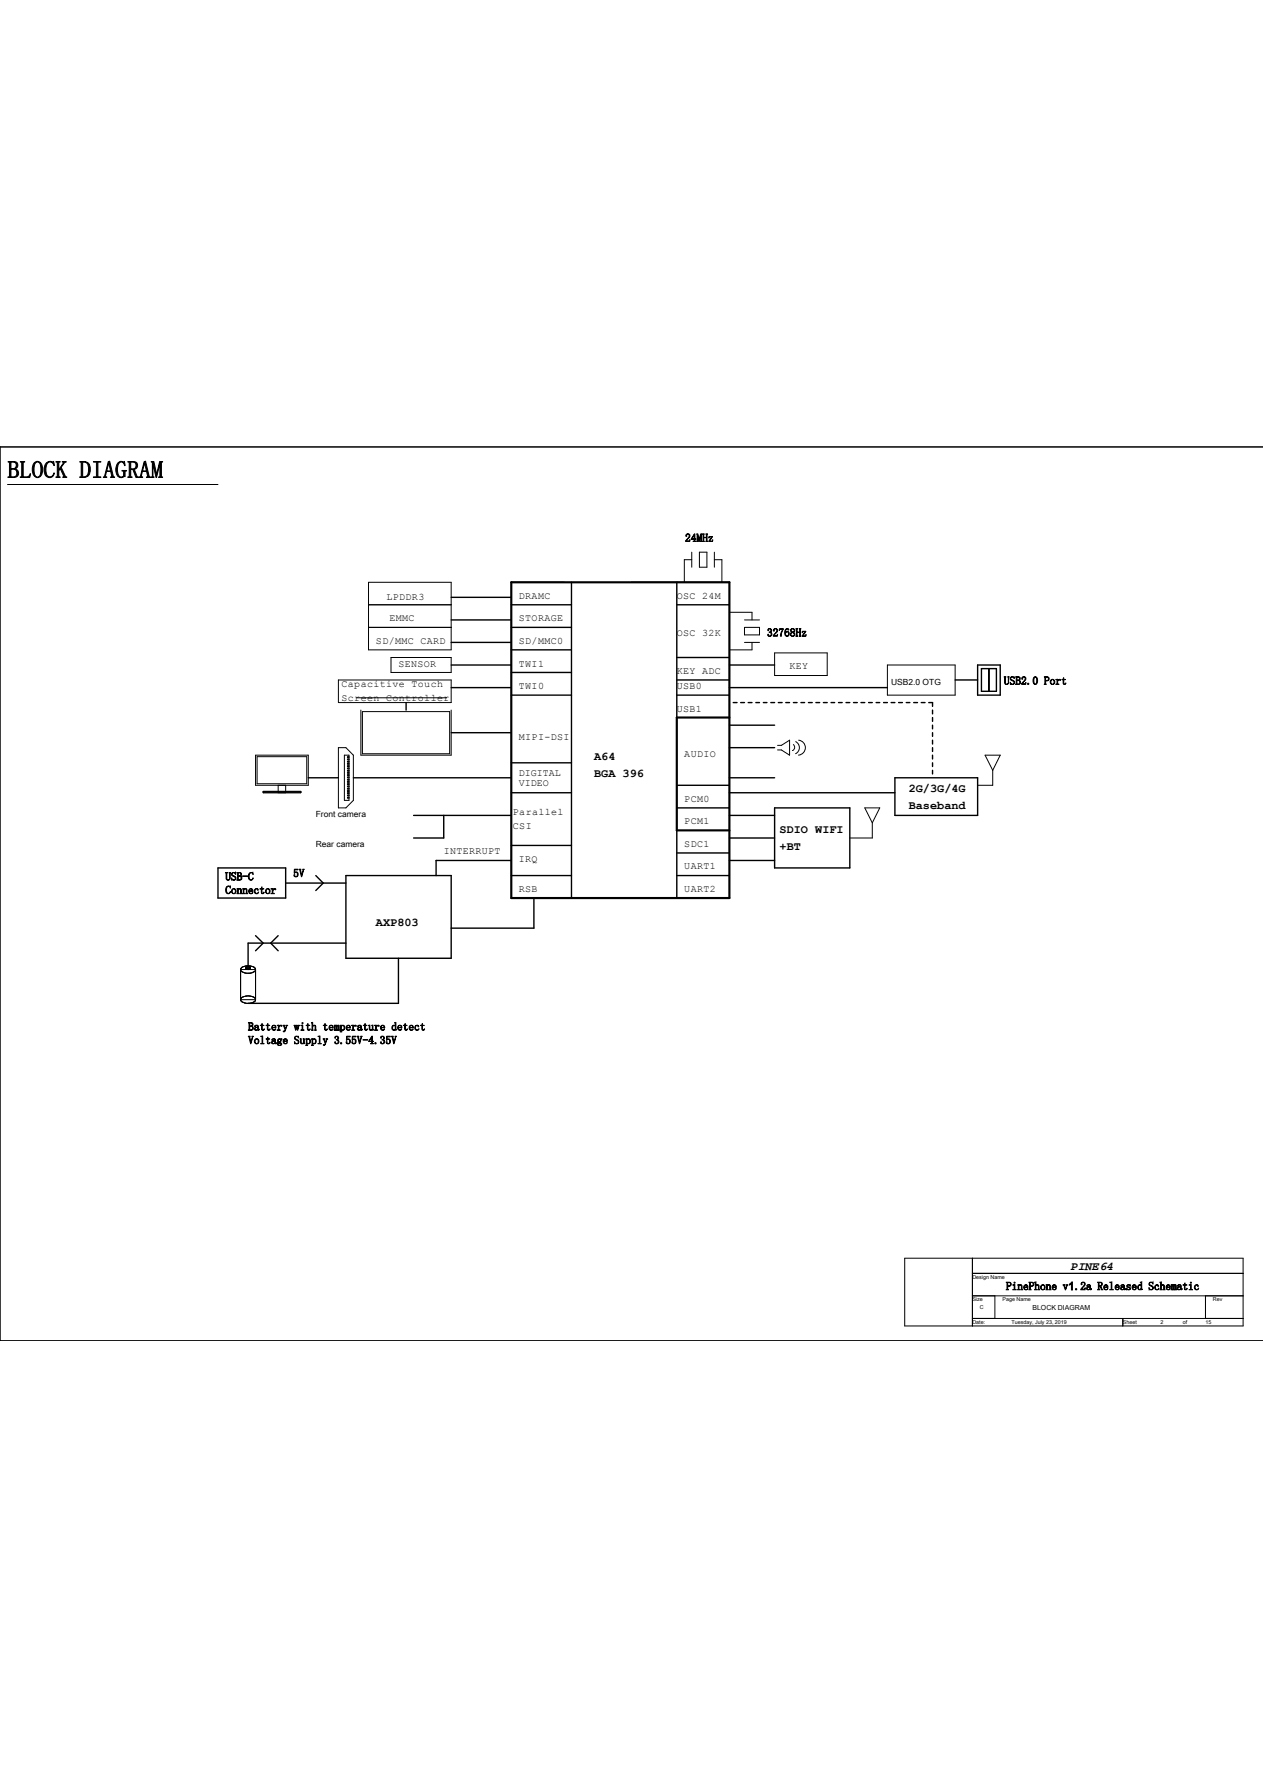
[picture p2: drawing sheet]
<svg xmlns="http://www.w3.org/2000/svg" width="210mm" height="297mm" viewBox="0 0 210 297" stroke-linecap="round" stroke-linejoin="round" font-family="sans-serif">
<g fill="none" stroke="#000" stroke-width=".17">
<path d="M210 74.3h-210v148.5M1.2 80.5h35M61.2 96.8h13.8v11.2h-13.8zM115 93h-1.3v3.8M115 91.8v2.5M116.2 91.8h1.3v2.5h-1.3zM118.7 93h1.3v3.8M118.7 91.8v2.5M56.2 113h18.8v3.8h-18.8zM59.3 116h15M60 118v7.5h15v-7.5M60.2 118.3h14.5v7h-14.5z"/>
<path d="M61.2 100.5h13.8M61.2 104.3h13.8M65 109.3h10v2.5h-10zM121.2 101.8h3.8v1.2M123.7 104.3h2.5v1.2h-2.5zM123.7 103h2.5M123.7 106.8h2.5M125 106.8v1.2h-3.8M128.7 108.5h8.8v3.8h-8.8zM147.5 110.5h11.2v5h-11.2zM42.5 125.5h8.7v5h-8.7zM42.7 125.8h8.3v4.5h-8.3z"/>
<path d="M43.7 131.5h6.3v.3h-6.3zM46.2 130.5v1.3M47.5 130.5v1.3M56.2 124.3h1.3l1.2 1.2v7.5l-1.2 1.3h-1.3zM57.2 125.5h.8v7.5h-.8zM58 125.8h-.3v.1h.3M58 130.3h-.3v.1h.3M58 131.8h-.3v.1h.3M58 131.4h-.3v.1h.3M58 126.2h-.3v.1h.3M58 126.5h-.3v.2h.3M58 126.9h-.3v.1h.3"/>
<path d="M58 127.3h-.3v.1h.3M58 127.7h-.3v.1h.3M58 128h-.3v.2h.3M58 128.4h-.3v.1h.3M58 128.8h-.3v.1h.3M58 129.2h-.3v.1h.3M58 129.5h-.3v.2h.3M58 129.9h-.3v.1h.3M58 130.7h-.3v.1h.3M58 131h-.3v.2h.3M58 132.2h-.3v.1h.3M58 132.5h-.3v.2h.3"/>
<path d="M129.2 123.9h.7l1.3-.9v2.5l-1.3-.8h-.7M131.8 123.8l.2 .1a.56 .56 0 0 1-.3 .8M132.2 123.3a1.11 1.11 0 0 1 .7 1 1.11 1.11 0 0 1-.7 1M132.7 123a1.24 1.24 0 0 1 1.1 1.3 1.24 1.24 0 0 1-1.1 1.2M143.7 134.3h2.5l-1.2 2.5zM145 136.8v2.5h-3.8M163.7 125.5h2.5l-1.2 2.5zM165 128v2.5h-2.5M40 161.2a1.58 1.58 0 0 1 2-.5l.4 .3 .1 .2M40 161.2a1.45 1.45 0 0 0 1.9 .5l.5-.3 .1-.2M40 166.2a1.34 1.34 0 0 1 1.7-.6l.5 .2 .3 .4M40 166.2a1.48 1.48 0 0 0 1.9 .5l.4-.2 .2-.3"/>
<path d="M40 161.2h2.5M40 161.2v5M40 166.2h2.5M40.9 160.8h.1M40.9 161h.1M40.9 160.8l.2-.1 .5 .1v.3l-.2 .1M40.9 160.8v.3l.1 .1M40.9 160.8l.1 .1M40.9 161h.7M41.1 160.9h.1M41.3 160.9h.1M41.6 160.8l-.2 .1"/>
<path d="M42.5 161.2v5M150.4 209.1h56.2v11.3h-56.2zM161.6 209.1v11.3M161.6 211.7h45M161.6 215.4h45M161.6 219.2h45M165.3 215.4v3.8M186.6 219.2v1.2M200.3 215.4v3.8M0 222.8h.1M0 222.8h210"/>
</g>
<path d="M85 96.8h36.2v52.5h-36.2zM121.2 119.3h-8.7v18.7h8.7" fill="none" stroke="#000" stroke-width=".36"/>
<g fill="none" stroke="#000" stroke-width=".23">
<path d="M75 99.3h10M85 96.8h8.7M95 96.8v52.5M105 96.8h16.2M112.5 96.8v22.5M67.5 116.8v1.2M75 110.5h10M75 114.3h10M75 106.8h10M75 103h10M85 100.5h10M85 104.3h10"/>
<path d="M85 108h10M85 115.5h10M85 111.8h10M112.5 100.5h8.7M112.5 115.5h8.7M112.5 109.3h8.7M112.5 113h8.7M121.2 110.5h7.5M121.2 114.3h26.3M121.9 116.8h.6M123.1 116.8h.6M124.3 116.8h.7"/>
<path d="M125.6 116.8h.6M126.9 116.8h.6M128.1 116.8h.6M129.3 116.8h.7M130.6 116.8h.6M131.9 116.8h.6M133.1 116.8h.6M134.4 116.8h.6M135.6 116.8h.6M136.8 116.8h.7M138.1 116.8h.6M139.4 116.8h.6"/>
<path d="M140.6 116.8h.6M141.8 116.8h.7M143.1 116.8h.6M144.4 116.8h.6M145.6 116.8h.6M146.8 116.8h.7M148.1 116.8h.6M149.3 116.8h.7M150.6 116.8h.6M151.8 116.8h.7M153.1 116.8h.6M154.3 116.8h.7v.6"/>
<path d="M155 118v.7M155 119.3v.6M158.7 113h3.8M162.5 110.5h3.7v5h-3.7zM163.1 111.1h2.5v3.8h-2.5zM164.3 111.1v3.8M51.2 129.3h5M58.7 129.3h26.3M68.7 135.5h16.3M73.7 135.5v3.8h-5M75 121.8h10M85 126.8h10"/>
<path d="M85 131.8h10M112.5 138v11.3M112.5 130.5h8.7M112.5 134.3h8.7M121.2 135.5h7.5M121.2 139.3h7.5M121.2 131.8h27.5M121.2 129.3h7.5M121.2 124.3h7.5M121.2 120.5h7.5M128.7 134.3h12.5v10h-12.5zM148.7 129.3h13.8v6.2h-13.8z"/>
<path d="M155 120.5v.7M155 121.8v.6M155 123v.7M155 124.3v.6M155 125.5v.7M155 126.8v.6M155 128v.6M36.2 144.3h11.3v5h-11.3zM42.5 155.5l1.2 1.3-1.2 1.2M46.2 155.5l-1.2 1.3 1.2 1.2M47.5 146.8h10M52.5 145.5l1.2 1.3-1.2 1.2"/>
<path d="M57.5 145.5h17.5v13.8h-17.5zM57.5 156.8h-16.3v3.7M66.2 159.3v7.5h-25M85 140.5h10M85 143h-12.5v2.5M85 145.5h10M88.7 149.3v5h-13.7M112.5 141.8h8.7M112.5 145.5h8.7M121.2 143h7.5"/>
</g>
<text font-size="4" x="1.2" y="79.4">BLOCK DIAGRAM</text>
<g font-size="2">
<text x="98.7" y="126.3">A64</text>
<text x="98.7" y="129.2">BGA 396</text>
<text x="151" y="131.7">2G/3G/4G</text>
<text x="151" y="134.5">Baseband</text>
<text x="129.6" y="138.4">SDIO WIFI</text>
<text x="129.6" y="141.3">+BT</text>
<text x="62.5" y="153.9">AXP803</text>
<text x="178" y="211.1">PINE64</text>
</g>
<g font-size="1.9">
<text x="113.9" y="90">24MHz</text>
<text x="127.5" y="105.8">32768Hz</text>
<text x="166.8" y="113.8">USB2.0 Port</text>
<text x="37.4" y="146.3">USB-C</text>
<text x="37.4" y="148.6">Connector</text>
<text x="48.7" y="145.8">5V</text>
<text x="41.2" y="171.3">Battery with temperature detect</text>
<text x="41.2" y="173.5">Voltage Supply 3.55V-4.35V</text>
<text x="167.2" y="214.4">PinePhone v1.2a Released Schematic</text>
</g>
<g font-size="1.7">
<text x="64.2" y="99.8">LPDDR3</text>
<text x="86.2" y="99.5">DRAMC</text>
<text x="112.5" y="99.5">OSC 24M</text>
<text x="62.5" y="107">SD/MMC CARD</text>
<text x="64.7" y="103.3">EMMC</text>
<text x="86.2" y="103.3">STORAGE</text>
<text x="86.2" y="107">SD/MMC0</text>
<text x="112.5" y="105.8">OSC 32K</text>
<text x="66.2" y="110.8">SENSOR</text>
<text x="86.2" y="110.8">TWI1</text>
<text x="112.5" y="112">KEY ADC</text>
<text x="131.2" y="111.3">KEY</text>
<text x="56.8" y="114.2">Capacitive Touch</text>
<text x="56.8" y="116.5">Screen Controller</text>
<text x="86.2" y="114.5">TWI0</text>
<text x="112.5" y="114.5">USB0</text>
<text x="112.5" y="118.3">USB1</text>
<text x="86.2" y="123">MIPI-DSI</text>
<text x="113.7" y="125.8">AUDIO</text>
<text x="86.2" y="129">DIGITAL</text>
<text x="86.2" y="130.6">VIDEO</text>
<text x="85.2" y="135.5">Parallel</text>
<text x="85.2" y="137.8">CSI</text>
<text x="113.7" y="133.3">PCM0</text>
<text x="113.7" y="137">PCM1</text>
<text x="73.7" y="142">INTERRUPT</text>
<text x="86.2" y="143.3">IRQ</text>
<text x="113.7" y="140.8">SDC1</text>
<text x="86.2" y="148.3">RSB</text>
<text x="113.7" y="148.3">UART2</text>
<text x="113.7" y="144.5">UART1</text>
</g>
<g font-size="1.4">
<text x="148.1" y="113.8">USB2.0 OTG</text>
<text x="52.5" y="135.8">Front camera</text>
<text x="52.5" y="140.8">Rear camera</text>
</g>
<text font-size="1.2" x="171.6" y="217.8">BLOCK DIAGRAM</text>
<g font-size=".9">
<text x="161.6" y="212.5">Design Name</text>
<text x="161.6" y="216.3">Size</text>
<text x="161.6" y="220">Date:</text>
<text x="162.9" y="217.5">C</text>
<text x="166.6" y="216.3">Page Name</text>
<text x="168.1" y="220">Tuesday, July 23, 2019</text>
<text x="186.6" y="220">Sheet</text>
<text x="192.8" y="220">2</text>
<text x="196.6" y="220">of</text>
<text x="200.3" y="220">15</text>
<text x="201.6" y="216.3">Rev</text>
</g>
</svg>
